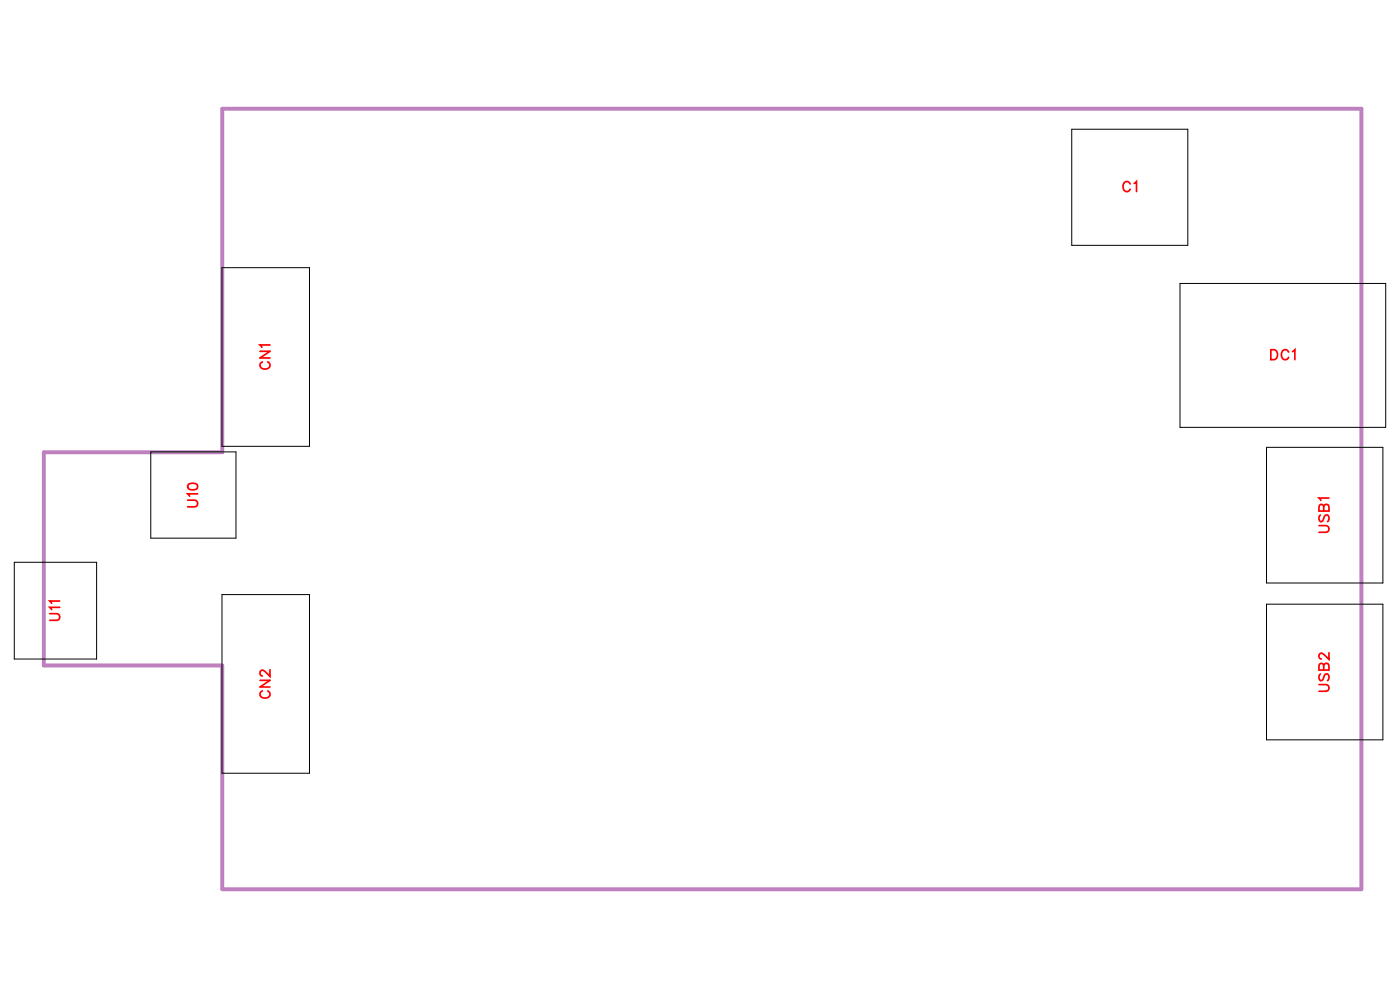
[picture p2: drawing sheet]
<svg xmlns="http://www.w3.org/2000/svg" width="100mm" height="71mm" viewBox="0 0 100 71" stroke-linecap="round" stroke-linejoin="round" font-family="sans-serif">
<path d="M15.8 7.7h81v55.5h-81v-15.9h-12.7v-15.1h12.7z" fill="none" stroke="#bf80bf" stroke-width=".25"/>
<path d="M15.8 19h6.2v12.7h-6.2zM76.2 9.2h8.3v8.2h-8.3zM1 40h5.9v6.9h-5.9zM10.7 32.1h6.1v6.2h-6.1zM83.9 20.2h14.6v10.2h-14.6zM90.1 31.8h8.2v9.6h-8.2zM15.8 42.3h6.2v12.7h-6.2zM90.1 43h8.2v9.6h-8.2z" fill="none" stroke="#000" stroke-width=".07"/>
<g fill="none" stroke="#f00" stroke-width=".12">
<path d="M80.4 13.1a.26 .26 0 0 0-.3-.2 .26 .26 0 0 0-.2 .3v.1a.26 .26 0 0 0 .2 .3 .26 .26 0 0 0 .3-.1M80.6 13l.2-.1v.7M13.3 35.6h.6l.2 .2-.1 .2h-.7M13.4 34.5l.3-.1a.3 .3 0 0 1 .4 .2 .38 .38 0 0 1-.4 .2 .38 .38 0 0 1-.4-.2zM14.1 35.1h-.8l.2 .2M18.5 25h.7l-.7 .4h.7M18.7 25.7a.26 .26 0 0 0-.2 .3 .26 .26 0 0 0 .3 .2h.1a.26 .26 0 0 0 .3-.2 .26 .26 0 0 0-.2-.3M19.2 24.5h-.7l.1 .2M90.4 24.9h.2a.38 .38 0 0 1 .3 .3 .38 .38 0 0 1-.3 .4h-.2zM91.6 25a.26 .26 0 0 0-.3-.1 .26 .26 0 0 0-.2 .2v.2a.26 .26 0 0 0 .2 .3 .26 .26 0 0 0 .3-.2M91.9 25l.2-.1v.7M93.8 37.4h.5l.2 .2-.1 .2h-.6"/>
<path d="M93.9 36.6l-.1 .2 .1 .3 .2-.1 .2-.4h.1l.1 .2-.1 .3M94.1 36v-.1h-.2l-.1 .4h.7v-.3l-.1-.1h-.2l-.1 .4M94.5 35.4h-.7l.1 .2M3.5 43.6h.5l.2 .2-.1 .3h-.6M4.2 43.2h-.7l.2 .1M4.2 42.7h-.7l.2 .2M18.5 48.4h.7l-.7 .4h.7M18.7 49.1a.26 .26 0 0 0-.2 .3 .26 .26 0 0 0 .3 .2h.1a.26 .26 0 0 0 .3-.2 .26 .26 0 0 0-.2-.3M19.2 47.6v.5l-.3-.4-.3-.1-.1 .2v.1l.2 .2M93.8 48.7h.5l.2 .2-.1 .2h-.6M93.9 47.9l-.1 .2 .1 .3 .2-.1 .2-.4h.1l.1 .2-.1 .3M94.1 47.3v-.1h-.2l-.1 .4h.7v-.3l-.1-.1h-.2l-.1 .4"/>
<path d="M94.5 46.4v.5l-.3-.4-.3-.1-.1 .2v.1l.2 .1"/>
</g>
<g font-size="1.2" fill="#fff">
<text x="79.8" y="13.9">C1</text>
<text x="19.5" y="26.3" transform="rotate(-90 19.5 26.3)">CN1</text>
<text x="90.3" y="25.9">DC1</text>
<text x="14.4" y="36.1" transform="rotate(-90 14.4 36.1)">U10</text>
<text x="94.8" y="37.9" transform="rotate(-90 94.8 37.9)">USB1</text>
<text x="4.5" y="44.2" transform="rotate(-90 4.5 44.2)">U11</text>
<text x="19.5" y="49.7" transform="rotate(-90 19.5 49.7)">CN2</text>
<text x="94.8" y="49.2" transform="rotate(-90 94.8 49.2)">USB2</text>
</g>
</svg>
